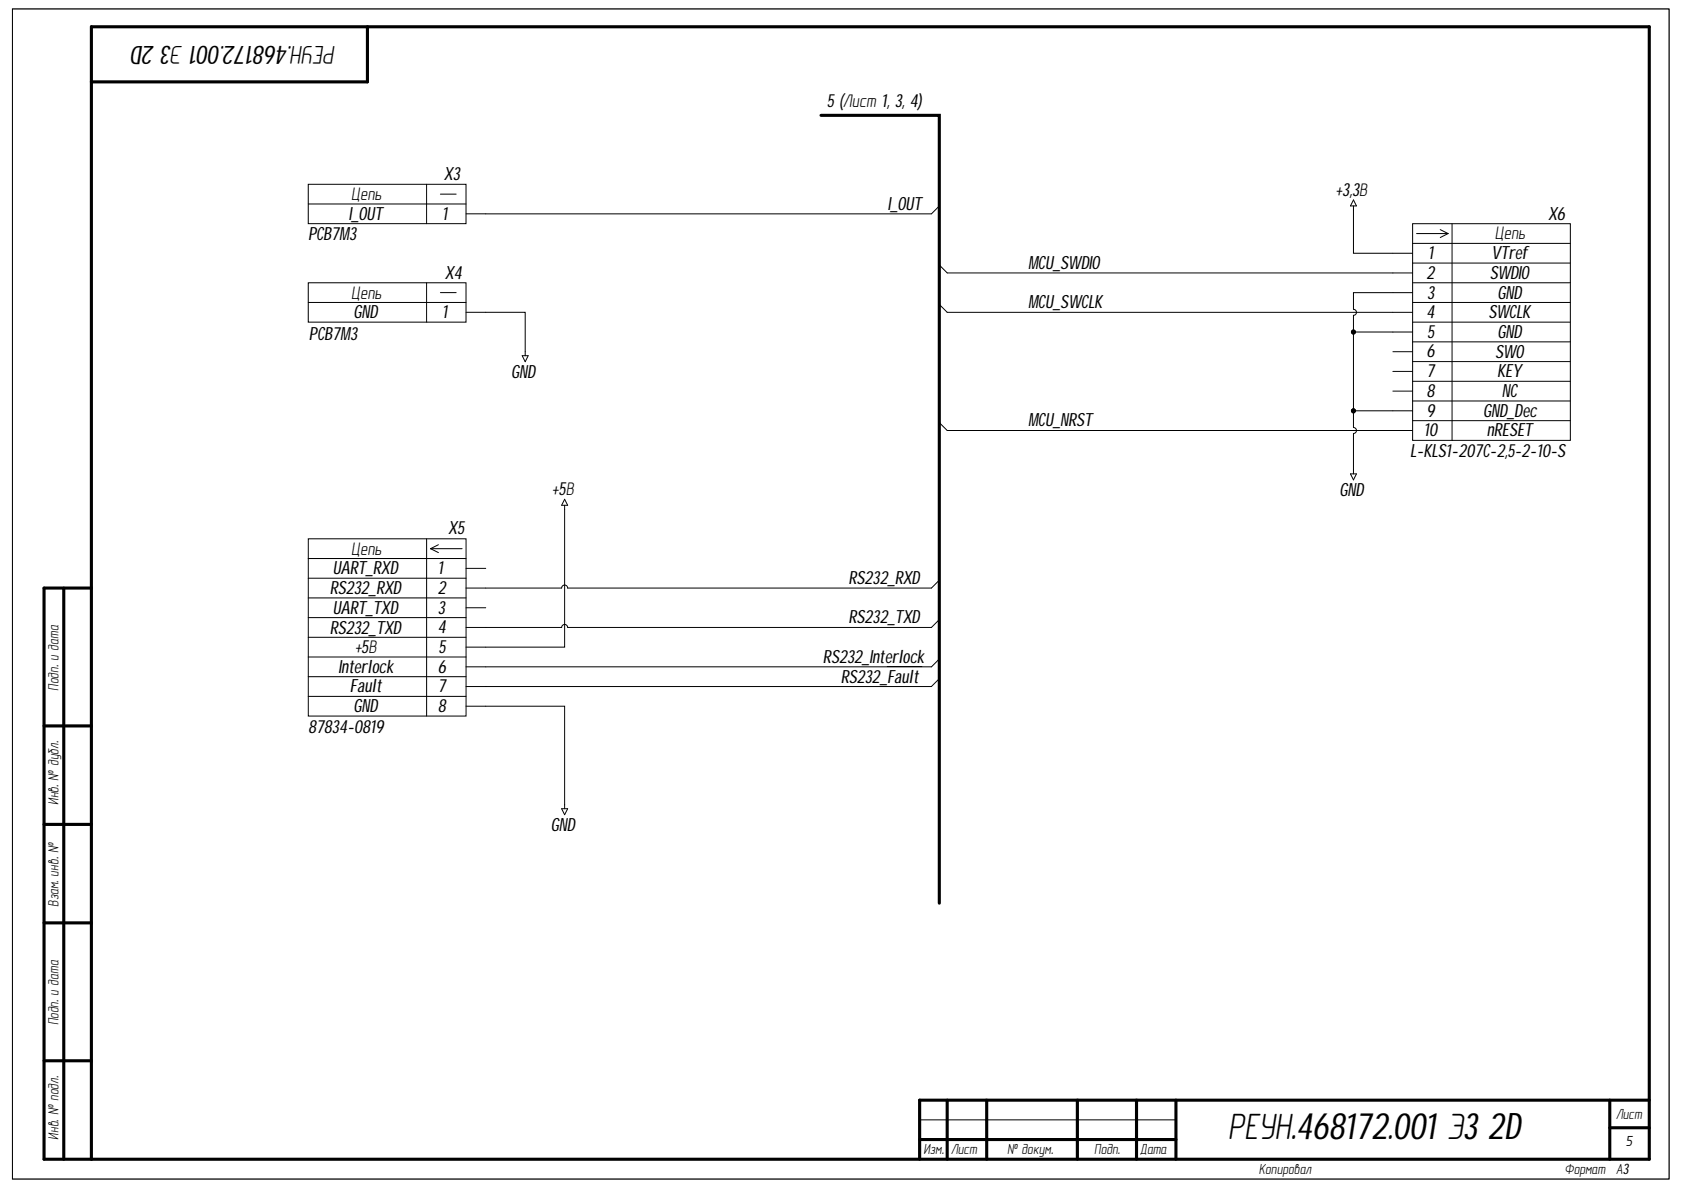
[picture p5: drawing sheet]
<svg xmlns="http://www.w3.org/2000/svg" width="297mm" height="210mm" viewBox="0 0 297 210" stroke-linecap="round" stroke-linejoin="round" font-family="sans-serif">
<path d="M2.2 1.6h292.2v206.4h-292.2zM162.2 197.5h45.2" fill="none" stroke="#000" stroke-width=".18"/>
<g fill="none" stroke="#000" stroke-width=".55">
<path d="M64.8 4.7v9.7h-48.7M11.2 103.7v100.8M16.1 103.7h-8.3v100.8h283.1v-199.8h-274.8v199.8M7.8 128h8.3M7.8 145.4h8.3M7.8 162.8h8.3M7.8 187.1h8.3M167.1 194.1v10.4M174 194.1v10.4M190 194.1v10.4M200.5 194.1v10.4M207.4 194.1v10.4"/>
<path d="M283.9 194.1v10.4M283.9 198.9h7M290.9 194.1h-128.7v10.4M162.2 201h45.2"/>
</g>
<circle cx="77" cy="34.2" r=".7" fill="#fff"/>
<circle cx="77" cy="34.2" r=".7" fill="none" stroke="#000" stroke-width=".18"/>
<path d="M54.4 32.5h27.8v7h-27.8z" fill-rule="evenodd" fill="#fff"/>
<path d="M54.4 32.5h27.8v7h-27.8zM54.4 36h27.8M75.2 32.5v7M77.7 34.2h2.8M82.2 37.7h3.5" fill="none" stroke="#000" stroke-width=".18"/>
<circle cx="77" cy="51.6" r=".7" fill="#fff"/>
<circle cx="77" cy="51.6" r=".7" fill="none" stroke="#000" stroke-width=".18"/>
<path d="M54.4 49.9h27.8v6.9h-27.8z" fill-rule="evenodd" fill="#fff"/>
<path d="M165.7 36.3l-1.4 1.4M54.4 49.9h27.8v6.9h-27.8zM54.4 53.4h27.8M75.2 49.9v6.9M77.7 51.6h2.8M82.2 55.1h3.5M92.1 62.7h1.1l-.6 1.1zM92.6 62v.7" fill="none" stroke="#000" stroke-width=".18"/>
<path d="M249.2 39.5h27.8v38.2h-27.8z" fill-rule="evenodd" fill="#fff"/>
<g fill="none" stroke="#000" stroke-width=".18">
<path d="M238.7 35.3l.6 1h-1.1zM238.7 36.3v.7M249.2 39.5h27.8v38.2h-27.8zM256.1 39.5v38.2M165.7 46.8l1.4 1.3M165.7 53.7l1.4 1.4M245.7 44.7h3.5M245.7 48.1h3.5M245.7 51.6h3.5M245.7 55.1h3.5M245.7 58.6h3.5M249.2 42.9h27.8"/>
<path d="M249.2 46.4h27.8M249.2 49.9h27.8M249.2 53.4h27.8M249.2 56.8h27.8M249.9 41.2h5.5M254 40.5l1.4 .7M255.4 41.2l-1.4 .7M165.7 74.5l1.4 1.4M245.7 62h3.5M245.7 65.5h3.5M245.7 69h3.5M245.7 72.5h3.5"/>
<path d="M245.7 75.9h3.5M249.2 67.3h27.8M249.2 60.3h27.8M249.2 63.8h27.8M249.2 70.7h27.8M249.2 74.2h27.8M238.2 83.6h1.1l-.6 1zM238.7 82.9v.7"/>
</g>
<path d="M54.4 95h27.8v31.3h-27.8z" fill-rule="evenodd" fill="#fff"/>
<g fill="none" stroke="#000" stroke-width=".18">
<path d="M85.7 37.7h78.6M238.7 37v7.7h7M85.7 55.1h6.9v6.9M167.1 48.1h78.6M167.1 55.1h78.6M238.7 58.6h7M245.7 51.6h-7v3a.53 .53 0 0 1 .6 .5 .53 .53 0 0 1-.6 .5v19.8a.53 .53 0 0 1 .6 .5 .53 .53 0 0 1-.6 .6v6.4M167.1 75.9h78.6M238.7 72.5h7M54.4 95h27.8v31.3h-27.8zM54.4 98.5h27.8M75.2 95v31.3"/>
<path d="M75.9 96.8h5.6M75.9 96.8l1.4 .7M77.3 96.1l-1.4 .7M99.6 89.1v25h-17.4M99.6 88.1l.5 1h-1zM54.4 102h27.8M54.4 105.5h27.8M54.4 108.9h27.8M54.4 112.4h27.8M54.4 115.9h27.8M54.4 119.4h27.8M82.2 107.2h3.5"/>
<path d="M82.2 100.3h3.5M156.5 117.6h6.1M165.7 102.3l-1.4 1.4h-64.2a.53 .53 0 0 0-.5-.5 .53 .53 0 0 0-.5 .5h-16.9M165.7 109.3l-1.4 1.4h-64.2a.53 .53 0 0 0-.5-.6 .53 .53 0 0 0-.5 .6h-16.9M165.7 116.2l-1.4 1.4h-82.1M165.7 119.7l-1.4 1.4h-82.1M54.4 122.8h27.8M82.2 124.6h17.4v18.1M99.1 142.7h1l-.5 1z"/>
<circle cx="238.7" cy="58.6" r=".35"/>
<circle cx="238.7" cy="72.5" r=".35"/>
</g>
<g fill="#000">
<circle cx="238.7" cy="58.6" r=".35"/>
<circle cx="238.7" cy="72.5" r=".35"/>
</g>
<path d="M144.8 20.3h20.9v139" fill="none" stroke="#000" stroke-width=".55"/>
<text font-size="6.5" x="216.6" y="201">РЕУН.468172.001 Э3 2D</text>
<g font-size="4.6">
<text x="27.3" y="8.1" transform="rotate(-180 27.3 8.1)">2D</text>
<text x="59.2" y="8.1" transform="rotate(-180 59.2 8.1)">РЕУН.468172.001 Э3</text>
</g>
<g font-size="3.2">
<text x="145.8" y="18.9">5 (Лист 1, 3, 4)</text>
<text x="61.9" y="35.3">Цепь</text>
<text x="78.3" y="31.8">X3</text>
<text x="235.6" y="34.5">+3,3В</text>
<text x="61.5" y="38.8">I_OUT</text>
<text x="78" y="38.7">1</text>
<text x="156.6" y="37">I_OUT</text>
<text x="273.1" y="38.7">X6</text>
<text x="54.3" y="42.4">PCB7M3</text>
<text x="181.4" y="47.4">MCU_SWDIO</text>
<text x="251.9" y="45.7">1</text>
<text x="263.1" y="45.7">VTref</text>
<text x="263.7" y="42.2">Цепь</text>
<text x="61.9" y="52.7">Цепь</text>
<text x="78.5" y="49.3">X4</text>
<text x="251.6" y="49.2">2</text>
<text x="251.7" y="52.7">3</text>
<text x="262.8" y="49.2">SWDIO</text>
<text x="264.1" y="52.7">GND</text>
<text x="62.4" y="56.1">GND</text>
<text x="78" y="56.1">1</text>
<text x="181.4" y="54.4">MCU_SWCLK</text>
<text x="251.6" y="56.1">4</text>
<text x="251.7" y="59.6">5</text>
<text x="262.5" y="56.1">SWCLK</text>
<text x="264.1" y="59.6">GND</text>
<text x="54.5" y="60.1">PCB7M3</text>
<text x="251.6" y="63.1">6</text>
<text x="263.7" y="63.1">SWO</text>
<text x="90.2" y="66.6">GND</text>
<text x="251.6" y="66.6">7</text>
<text x="251.6" y="70">8</text>
<text x="264.1" y="66.6">KEY</text>
<text x="264.9" y="70">NC</text>
<text x="181.4" y="75.2">MCU_NRST</text>
<text x="251.2" y="76.9">10</text>
<text x="251.6" y="73.5">9</text>
<text x="261.6" y="73.5">GND_Dec</text>
<text x="262.2" y="77">nRESET</text>
<text x="248.8" y="80.7">L-KLS1-207C-2,5-2-10-S</text>
<text x="97.4" y="87.3">+5В</text>
<text x="236.3" y="87.5">GND</text>
<text x="79.1" y="94.1">X5</text>
<text x="58.7" y="101.3">UART_RXD</text>
<text x="61.9" y="97.8">Цепь</text>
<text x="77.3" y="101.3">1</text>
<text x="58.2" y="104.8">RS232_RXD</text>
<text x="77.3" y="104.7">2</text>
<text x="149.7" y="103">RS232_RXD</text>
<text x="58.2" y="111.7">RS232_TXD</text>
<text x="58.7" y="108.2">UART_TXD</text>
<text x="77.3" y="108.2">3</text>
<text x="77.3" y="111.7">4</text>
<text x="149.7" y="110">RS232_TXD</text>
<text x="59.7" y="118.7">Interlock</text>
<text x="62.6" y="115.2">+5В</text>
<text x="77.3" y="118.7">6</text>
<text x="77.3" y="115.2">5</text>
<text x="145.2" y="116.9">RS232_Interlock</text>
<text x="61.7" y="122.1">Fault</text>
<text x="62.4" y="125.6">GND</text>
<text x="77.3" y="122.1">7</text>
<text x="77.3" y="125.6">8</text>
<text x="148.3" y="120.4">RS232_Fault</text>
<text x="54.3" y="129.2">87834-0819</text>
<text x="97.2" y="146.5">GND</text>
</g>
<g font-size="2.6">
<text x="10.3" y="121.8" transform="rotate(-90 10.3 121.8)">Подп. и дата</text>
<text x="10.3" y="141.9" transform="rotate(-90 10.3 141.9)">Инв. № дубл.</text>
<text x="10.3" y="160" transform="rotate(-90 10.3 160)">Взам. инв. №</text>
<text x="10.3" y="180.9" transform="rotate(-90 10.3 180.9)">Подп. и дата</text>
<text x="285" y="197.3">Лист</text>
<text x="10.3" y="201" transform="rotate(-90 10.3 201)">Инв. № подл.</text>
<text x="162.9" y="203.6">Изм.</text>
<text x="167.7" y="203.6">Лист</text>
<text x="177.7" y="203.6">№ докум.</text>
<text x="193" y="203.6">Подп.</text>
<text x="201.1" y="203.6">Дата</text>
<text x="286.7" y="202.2">5</text>
<text x="222" y="207">Копировал</text>
<text x="275.9" y="207">Формат</text>
<text x="285" y="207">А3</text>
</g>
</svg>
